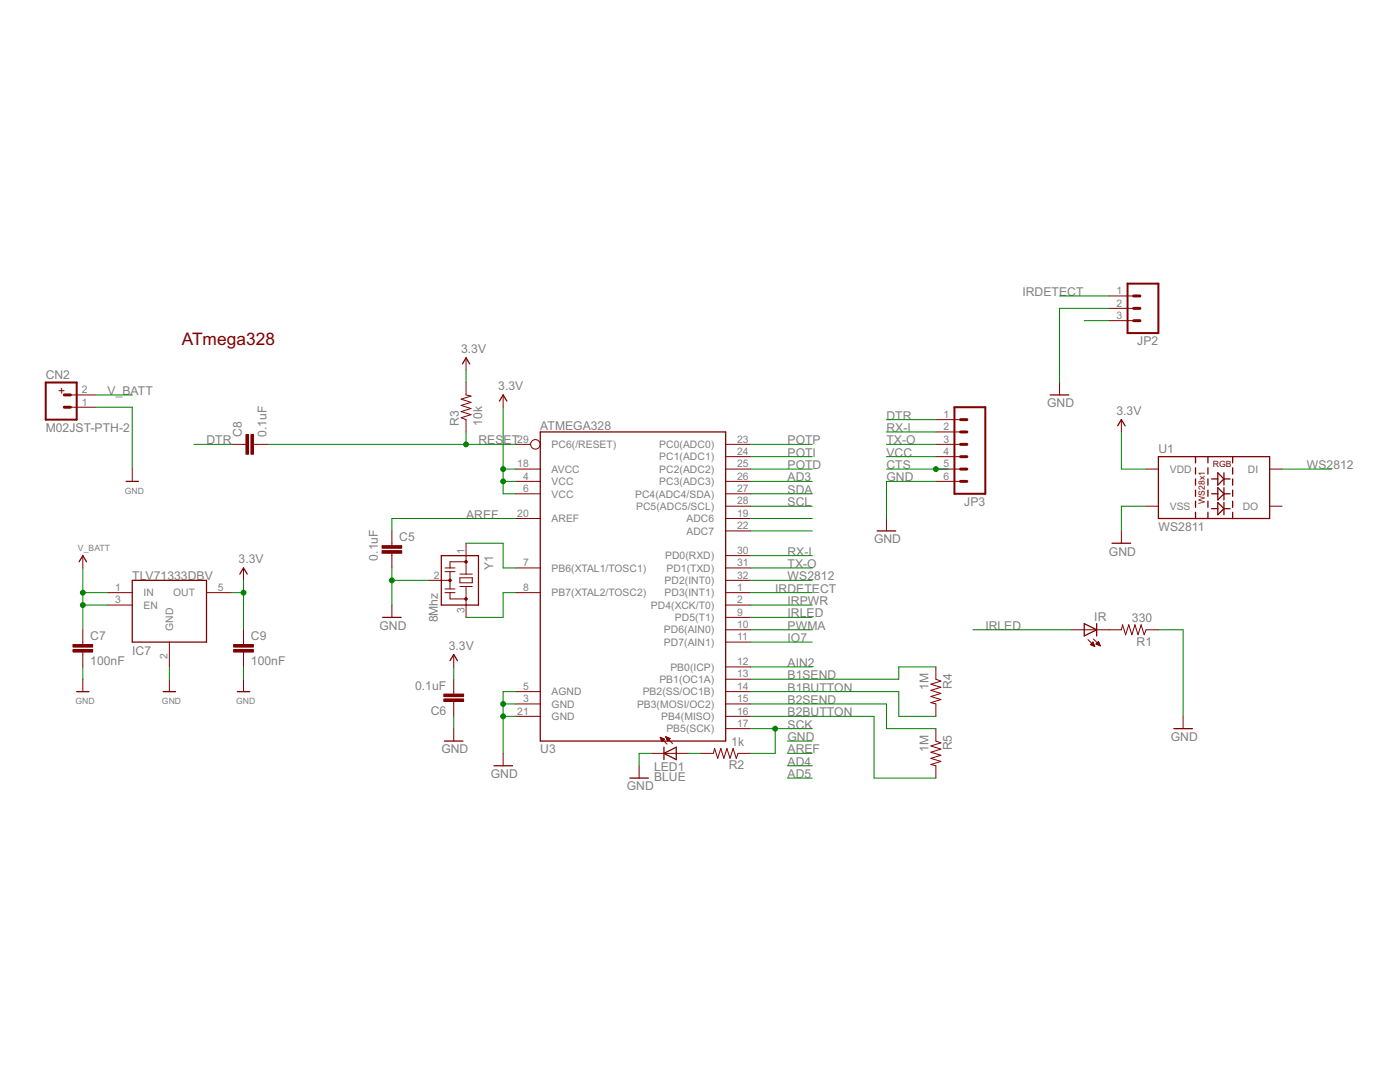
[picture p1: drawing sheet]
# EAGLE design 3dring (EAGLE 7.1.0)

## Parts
C5  0.1uF  CAP0402-CAP  [0402-CAP]
C6  0.1uF  CAP0402-CAP  [0402-CAP]
C7  100nF  C-EUC0402  [C0402]
C8  0.1uF  CAP0402-CAP  [0402-CAP]
C9  100nF  C-EUC0402  [C0402]
CN2  M02JST-PTH-2  [JST-2-PTH]
IC7  TLV71333DBV  [SOT-23-5]
IR  LED5MM  [LED5MM]
JP2  M03PTH  [1X03]
JP3  M06SMD-1MM  [1X06-1MM]
LED1  BLUE  LED0603  [LED-0603]
R1  330  RESISTOR0402-RES  [0402-RES]
R2  1k  RESISTOR0402-RES  [0402-RES]
R3  10k  RESISTOR0402-RES  [0402-RES]
R4  1M  RESISTOR0402-RES  [0402-RES]
R5  1M  RESISTOR0402-RES  [0402-RES]
U1  WS2811  LED-TRICOLOR-5050-ICWS2811  [LED-TRICOLOR-5050-IC]
U3  ATMEGA328  ATMEGA168  [TQFP32-08]
Y1  8Mhz  CSTCR6M00G53Z  [CSTCR6M]

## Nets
AD3: U3.26(PC3(ADC3))
AIN2: U3.12(PB0(ICP))
AREF: C5.1 U3.20(AREF)
B1BUTTON: R4.2 U3.14(PB2(SS/OC1B))
B1SEND: R4.1 U3.13(PB1(OC1A))
B2BUTTON: R5.2 U3.16(PB4(MISO))
B2SEND: R5.1 U3.15(PB3(MOSI/OC2))
CTS: JP3.5
DTR: C8.1 JP3.1
GND: C5.2 C6.1 C7.2 C9.2 CN2.1 IC7.2(GND) JP2.2 JP3.6 LED1.C R1.1 U1.6(VSS) U3.3(GND) U3.5(AGND) U3.21(GND) Y1.2
IO7: U3.11(PD7(AIN1))
IRDETECT: JP2.1 U3.9(PD5(T1))
IRLED: IR.A U3.1(PD3(INT1))
IRPWR: JP2.3 U3.2(PD4(XCK/T0))
N$1: LED1.A R2.2
N$2: U3.19(ADC6)
N$3: IR.K(C) R1.2
N$4: U3.7(PB6(XTAL1/TOSC1)) Y1.1
N$5: U3.8(PB7(XTAL2/TOSC2)) Y1.3
N$6: U3.22(ADC7)
POTD: U3.25(PC2(ADC2))
POTI: U3.24(PC1(ADC1))
POTP: U3.23(PC0(ADC0))
PWMA: U3.10(PD6(AIN0))
RESET: C8.2 R3.1 U3.29(PC6(/RESET))
RX-I: JP3.3 U3.30(PD0(RXD))
SCK: R2.1 U3.17(PB5(SCK))
SCL: U3.28(PC5(ADC5/SCL))
SDA: U3.27(PC4(ADC4/SDA))
TX-O: JP3.2 U3.31(PD1(TXD))
V_BATT: C7.1 CN2.2 IC7.1(IN) IC7.3(EN)
VCC: C6.2 C9.1 IC7.5(OUT) JP3.4 R3.2 U1.3(VDD) U1.5(VDD) U3.4(VCC) U3.6(VCC) U3.18(AVCC) ; supply symbol labelled 3.3V
WS2812: U1.2(DI) U3.32(PD2(INT0))
Unconnected: U1.1(DO)

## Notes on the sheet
- ATmega328

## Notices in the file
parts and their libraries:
SparkFun-Aesthetics: Licensing: CC v3.0 Share-Alike You are welcome to use this library for commercial purposes.
